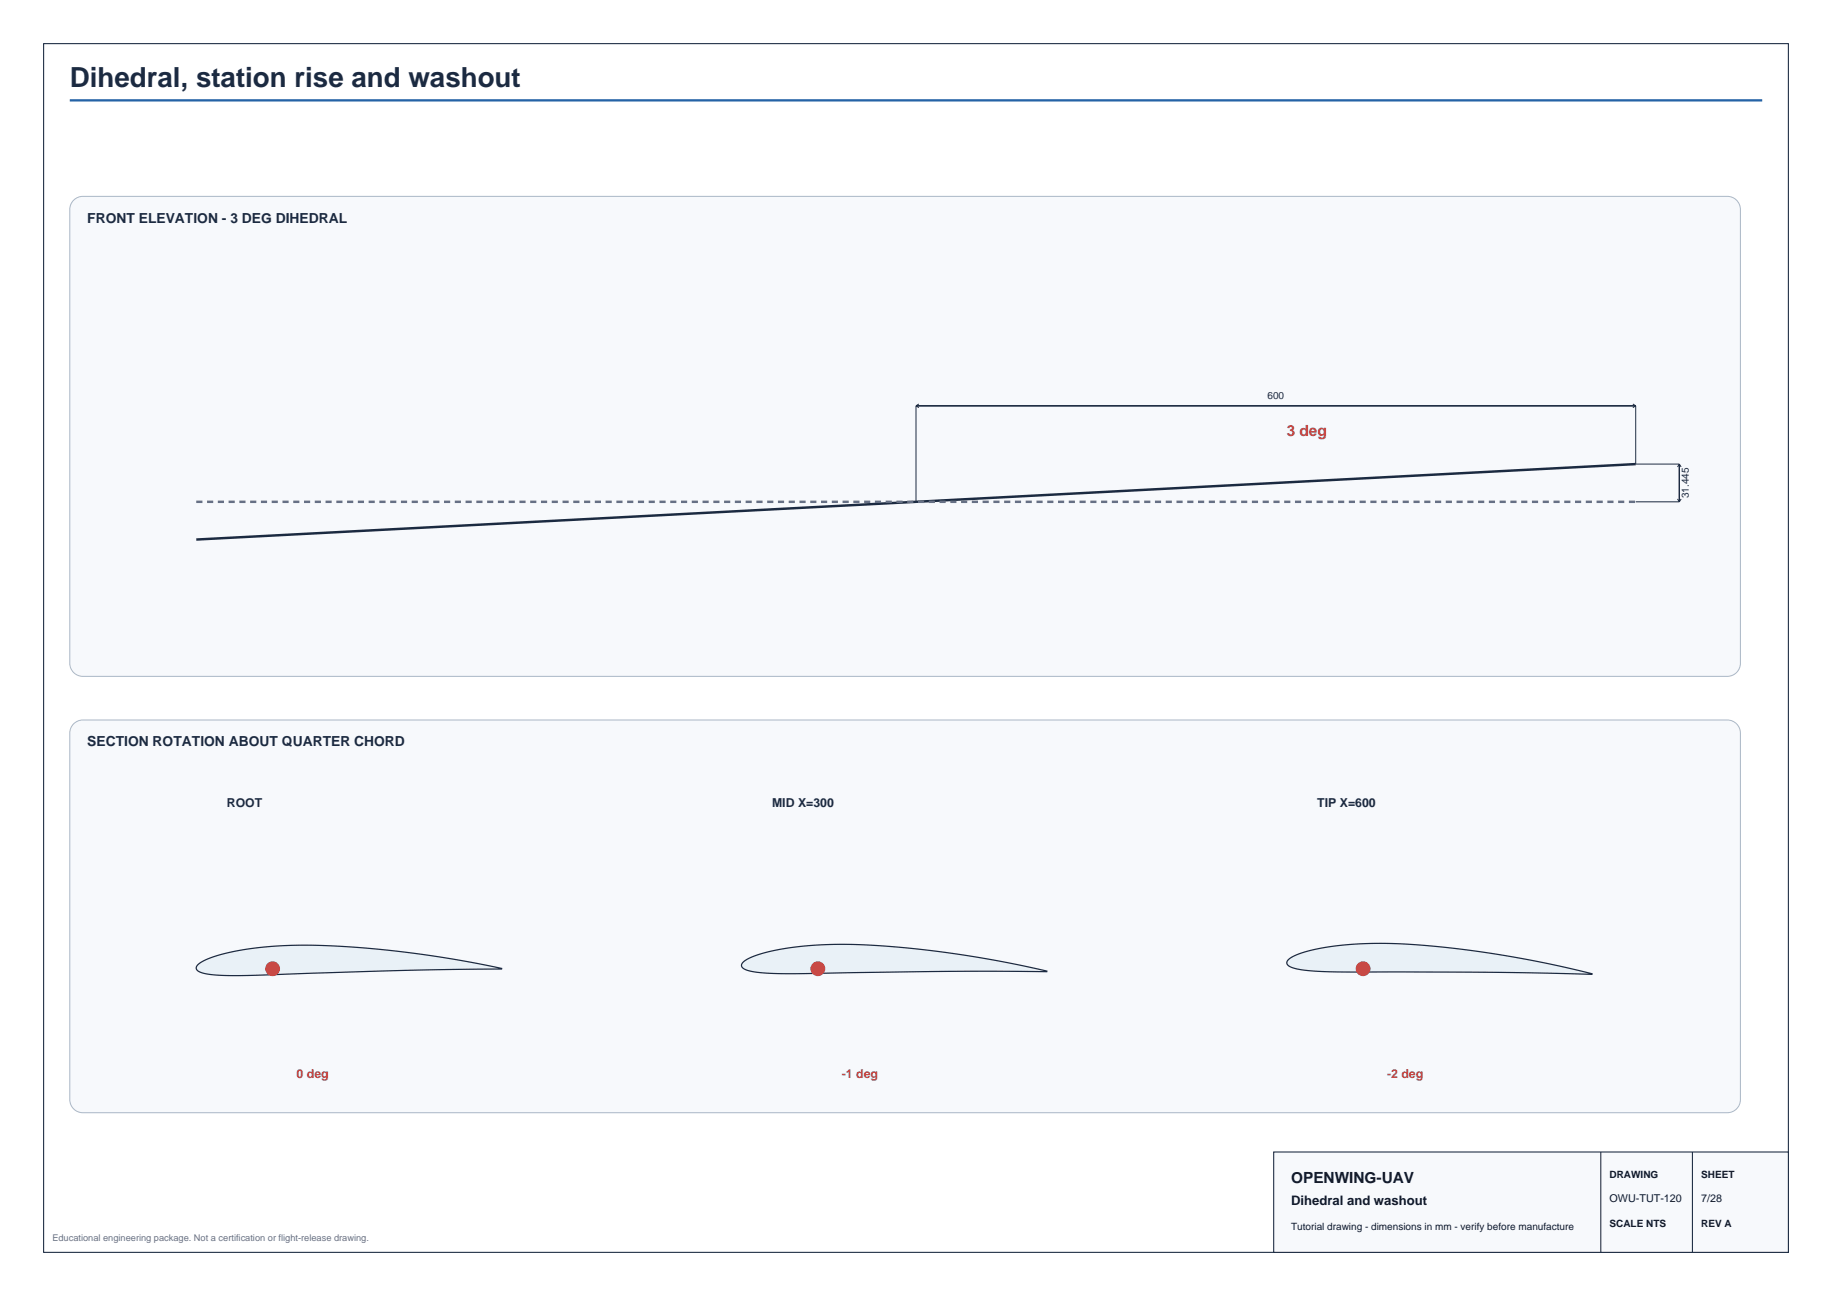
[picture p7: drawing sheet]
<svg xmlns="http://www.w3.org/2000/svg" width="420mm" height="297mm" viewBox="0 0 420 297" stroke-linecap="round" stroke-linejoin="round" font-family="sans-serif">
<path d="M16 23h388" fill="none" stroke="#2563a6" stroke-width=".53"/>
<path d="M16.7 46.1a2.99 2.99 0 0 1 2.3-1.1h377a3 3 0 0 1 3 3v104a3 3 0 0 1-3 3h-377a3 3 0 0 1-3-3v-104l.1-.7z" fill-rule="evenodd" fill="#f7f9fc" stroke="#aab7c6" stroke-width=".23"/>
<path d="M375 106.4l-330 17.2" fill="none" stroke="#1b2a41" stroke-width=".56"/>
<path d="M45 115h330" fill="none" stroke="#667085" stroke-width=".56" stroke-dasharray="1.4 1.1" stroke-linecap="butt"/>
<g fill="none" stroke="#1b2a41" stroke-width=".23">
<path d="M210 93v22M210 93h165M210 93l.7 .4M210.7 92.6l-.7 .4M374.3 92.6l.7 .4M375 93v13.4h10M375 93l-.7 .4M375 115h10M384.6 114.3l.4 .7M385 106.4v8.6M385 106.4l-.4 .6M385 106.4l.4 .6"/>
<path d="M385.4 114.3l-.4 .7"/>
</g>
<path d="M16.7 166.1a2.99 2.99 0 0 1 2.3-1.1h377a3 3 0 0 1 3 3v84a3 3 0 0 1-3 3h-377a3 3 0 0 1-3-3v-84l.1-.7z" fill-rule="evenodd" fill="#f7f9fc" stroke="#aab7c6" stroke-width=".23"/>
<path d="M45.4 221a20.6 20.6 0 0 1 8.8-3.1 112.2 112.2 0 0 1 30.9-.5l7.6 .8 7.8 1.1 14.5 2.6v.2l-25.8 .4-30 1a47.2 47.2 0 0 1-13.1-.6 1.06 1.06 0 0 1-1-1.5z" fill-rule="evenodd" fill="#e9f1f7" stroke="#1b2a41" stroke-width=".28"/>
<circle cx="62.5" cy="222" r="1.7" fill="#c74440"/>
<path d="M170.4 220.4a20.6 20.6 0 0 1 8.9-2.9 112.2 112.2 0 0 1 30.9 0l7.5 .9 7.8 1.2 14.5 2.9v.2l-25.8-.1-30 .5a47.2 47.2 0 0 1-13.1-.8 1.06 1.06 0 0 1-1-1.5z" fill-rule="evenodd" fill="#e9f1f7" stroke="#1b2a41" stroke-width=".28"/>
<circle cx="187.5" cy="222" r="1.7" fill="#c74440"/>
<path d="M295.3 220a14.7 14.7 0 0 1 6.8-2.6 98.6 98.6 0 0 1 29.8-.2l8.8 1.1 8 1.3 8.3 1.7 8 1.9v.1l-25.9-.5h-29.9a47.2 47.2 0 0 1-13.1-1.1 1.06 1.06 0 0 1-.9-1.5z" fill-rule="evenodd" fill="#e9f1f7" stroke="#1b2a41" stroke-width=".28"/>
<circle cx="312.5" cy="222" r="1.7" fill="#c74440"/>
<path d="M10 10h400v277h-400z" fill="none" stroke="#1b2a41" stroke-width=".25"/>
<path d="M292 264h118v23h-118z" fill-rule="evenodd" fill="#f7f9fc" stroke="#1b2a41" stroke-width=".25"/>
<path d="M367 264v23M388 264v23" fill="none" stroke="#1b2a41" stroke-width=".25"/>
<text font-size="6.3" fill="#1b2a41" x="16" y="20">Dihedral, station rise and washout</text>
<text font-size="3.5" fill="#c74440" x="295" y="100">3 deg</text>
<text font-size="3.5" fill="#111827" x="296" y="271">OPENWING-UAV</text>
<g font-size="3.2" fill="#1b2a41">
<text x="20" y="51">FRONT ELEVATION - 3 DEG DIHEDRAL</text>
<text x="20" y="171">SECTION ROTATION ABOUT QUARTER CHORD</text>
</g>
<text font-size="3" fill="#111827" x="296" y="276.2">Dihedral and washout</text>
<g font-size="2.8" fill="#1b2a41">
<text x="52" y="185">ROOT</text>
<text x="177" y="185">MID X=300</text>
<text x="302" y="185">TIP X=600</text>
</g>
<g font-size="2.8" fill="#c74440">
<text x="68" y="247">0 deg</text>
<text x="193" y="247">-1 deg</text>
<text x="318" y="247">-2 deg</text>
</g>
<g font-size="2.5" fill="#111827">
<text x="369" y="275.5">OWU-TUT-120</text>
<text x="390" y="275.5">7/28</text>
</g>
<g font-size="2.3" fill="#1b2a41">
<text x="290.6" y="91.5">600</text>
<text x="387.2" y="114.2" transform="rotate(-90 387.2 114.2)">31.445</text>
</g>
<g font-size="2.3" fill="#111827">
<text x="369" y="270">DRAWING</text>
<text x="390" y="270">SHEET</text>
<text x="296" y="281.8">Tutorial drawing - dimensions in mm - verify before manufacture</text>
<text x="369" y="281.2">SCALE NTS</text>
<text x="390" y="281.2">REV A</text>
</g>
<text font-size="2.1" fill="#667085" x="12" y="284.5">Educational engineering package. Not a certification or flight-release drawing.</text>
</svg>
